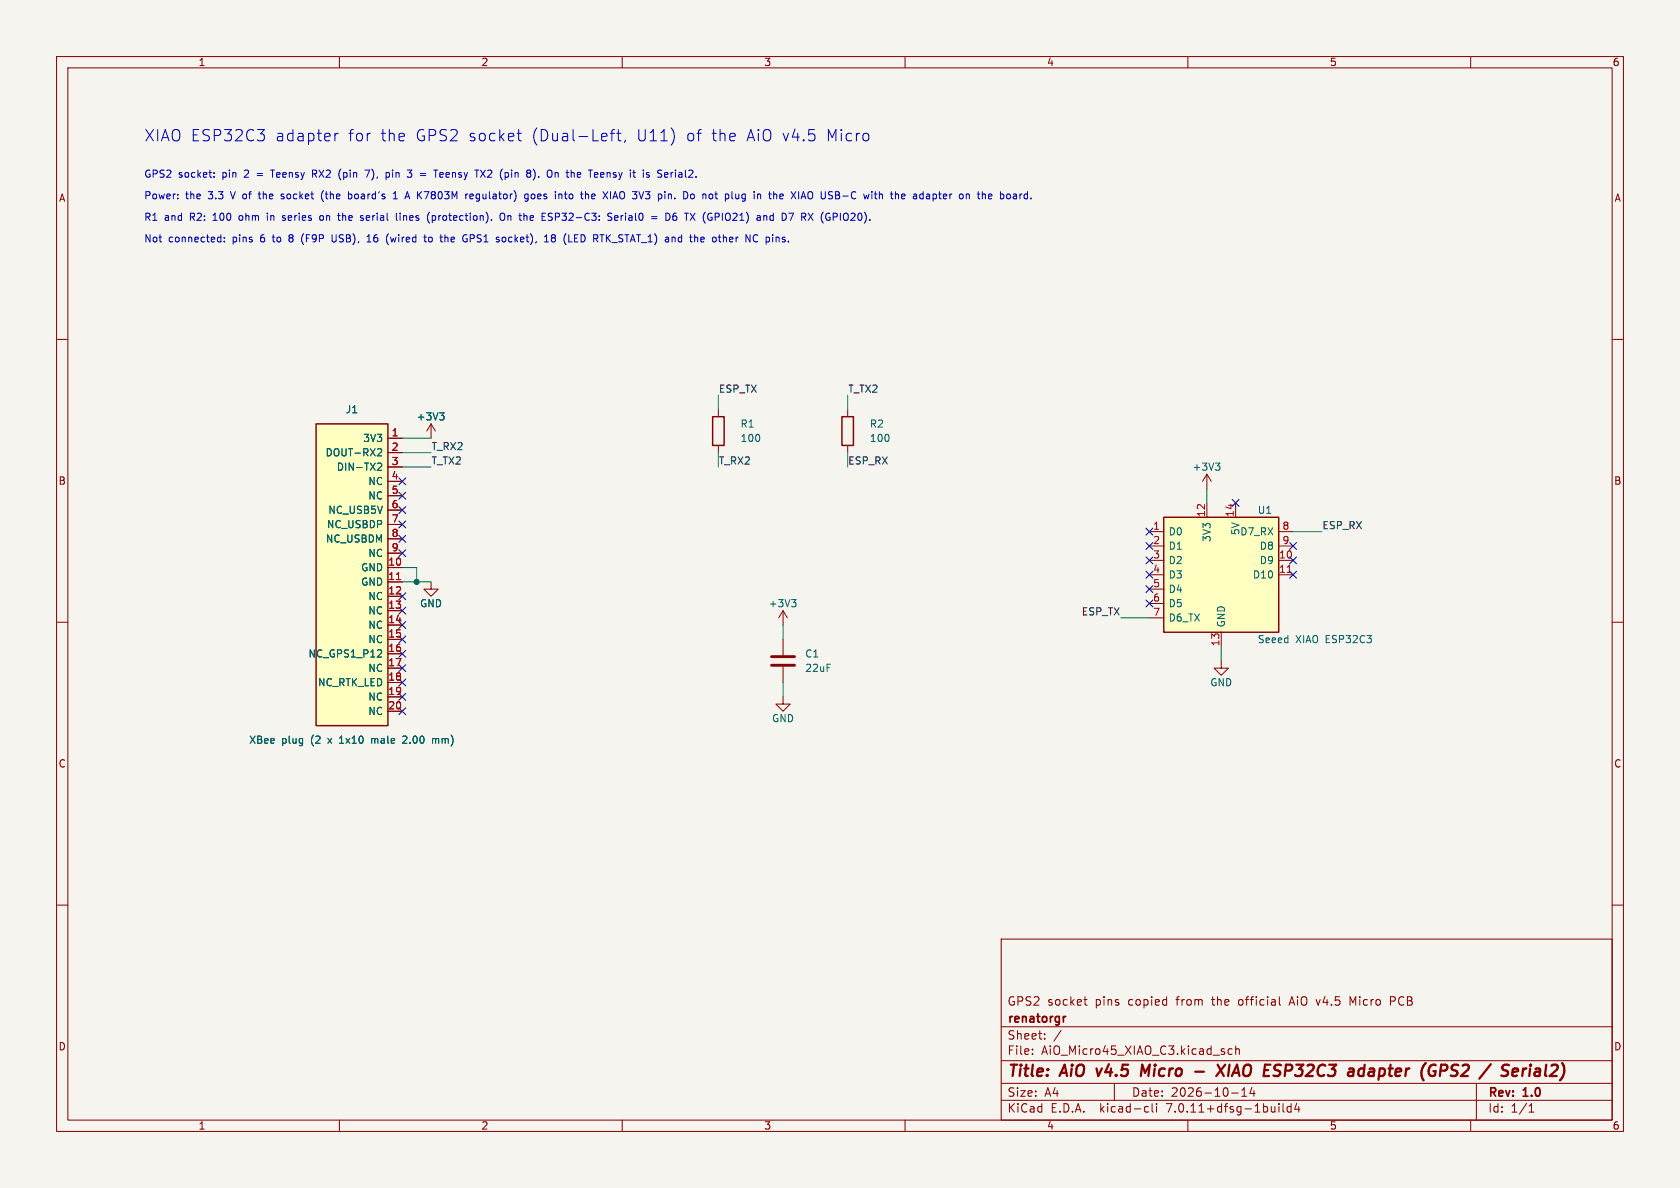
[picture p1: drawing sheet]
(kicad_sch (version 20230121) (generator eeschema)

 (paper "A4")

 (title_block
  (title "AiO v4.5 Micro - XIAO ESP32C3 adapter (GPS2 / Serial2)")
  (date "2026-10-14")
  (rev "1.0")
  (company "renatorgr")
  (comment 1 "GPS2 socket pins copied from the official AiO v4.5 Micro PCB"))

 (lib_symbols
  (symbol "AiO_XIAO_Adapter:XBee_Plug_GPS2" (pin_names (offset 0.762)) (in_bom yes) (on_board yes)
   (property "Reference" "J" (at 0 29.21 0) (effects (font (size 1.27 1.27))))
   (property "Value" "XBee_Plug_GPS2" (at 0 -29.21 0) (effects (font (size 1.27 1.27))))
   (property "Footprint" "AiO_XIAO_Adapter:XBee_Plug_2x10_P2.00mm" (at 0 0 0) (effects (font (size 1.27 1.27)) hide))
   (property "Datasheet" "" (at 0 0 0) (effects (font (size 1.27 1.27)) hide))
   (property "Description" "Plugs into the GPS2 (Dual-Left, U11) XBee socket of the AiO v4.5 Micro" (at 0 0 0) (effects (font (size 1.27 1.27)) hide))
   (symbol "XBee_Plug_GPS2_0_1"
    (rectangle (start -7.62 26.67) (end 5.08 -26.67) (stroke (width 0.254) (type default)) (fill (type background))))
   (symbol "XBee_Plug_GPS2_1_1"
   (pin power_in line (at 7.62 24.13 180) (length 2.54) (name "3V3" (effects (font (size 1.27 1.27)))) (number "1" (effects (font (size 1.27 1.27)))))
   (pin passive line (at 7.62 21.59 180) (length 2.54) (name "DOUT-RX2" (effects (font (size 1.27 1.27)))) (number "2" (effects (font (size 1.27 1.27)))))
   (pin passive line (at 7.62 19.05 180) (length 2.54) (name "DIN-TX2" (effects (font (size 1.27 1.27)))) (number "3" (effects (font (size 1.27 1.27)))))
   (pin passive line (at 7.62 16.51 180) (length 2.54) (name "NC" (effects (font (size 1.27 1.27)))) (number "4" (effects (font (size 1.27 1.27)))))
   (pin passive line (at 7.62 13.97 180) (length 2.54) (name "NC" (effects (font (size 1.27 1.27)))) (number "5" (effects (font (size 1.27 1.27)))))
   (pin passive line (at 7.62 11.43 180) (length 2.54) (name "NC_USB5V" (effects (font (size 1.27 1.27)))) (number "6" (effects (font (size 1.27 1.27)))))
   (pin passive line (at 7.62 8.89 180) (length 2.54) (name "NC_USBDP" (effects (font (size 1.27 1.27)))) (number "7" (effects (font (size 1.27 1.27)))))
   (pin passive line (at 7.62 6.35 180) (length 2.54) (name "NC_USBDM" (effects (font (size 1.27 1.27)))) (number "8" (effects (font (size 1.27 1.27)))))
   (pin passive line (at 7.62 3.81 180) (length 2.54) (name "NC" (effects (font (size 1.27 1.27)))) (number "9" (effects (font (size 1.27 1.27)))))
   (pin power_in line (at 7.62 1.27 180) (length 2.54) (name "GND" (effects (font (size 1.27 1.27)))) (number "10" (effects (font (size 1.27 1.27)))))
   (pin power_in line (at 7.62 -1.27 180) (length 2.54) (name "GND" (effects (font (size 1.27 1.27)))) (number "11" (effects (font (size 1.27 1.27)))))
   (pin passive line (at 7.62 -3.81 180) (length 2.54) (name "NC" (effects (font (size 1.27 1.27)))) (number "12" (effects (font (size 1.27 1.27)))))
   (pin passive line (at 7.62 -6.35 180) (length 2.54) (name "NC" (effects (font (size 1.27 1.27)))) (number "13" (effects (font (size 1.27 1.27)))))
   (pin passive line (at 7.62 -8.89 180) (length 2.54) (name "NC" (effects (font (size 1.27 1.27)))) (number "14" (effects (font (size 1.27 1.27)))))
   (pin passive line (at 7.62 -11.43 180) (length 2.54) (name "NC" (effects (font (size 1.27 1.27)))) (number "15" (effects (font (size 1.27 1.27)))))
   (pin passive line (at 7.62 -13.97 180) (length 2.54) (name "NC_GPS1_P12" (effects (font (size 1.27 1.27)))) (number "16" (effects (font (size 1.27 1.27)))))
   (pin passive line (at 7.62 -16.51 180) (length 2.54) (name "NC" (effects (font (size 1.27 1.27)))) (number "17" (effects (font (size 1.27 1.27)))))
   (pin passive line (at 7.62 -19.05 180) (length 2.54) (name "NC_RTK_LED" (effects (font (size 1.27 1.27)))) (number "18" (effects (font (size 1.27 1.27)))))
   (pin passive line (at 7.62 -21.59 180) (length 2.54) (name "NC" (effects (font (size 1.27 1.27)))) (number "19" (effects (font (size 1.27 1.27)))))
   (pin passive line (at 7.62 -24.13 180) (length 2.54) (name "NC" (effects (font (size 1.27 1.27)))) (number "20" (effects (font (size 1.27 1.27)))))))
  (symbol "AiO_XIAO_Adapter:XIAO_ESP32C3" (pin_names (offset 0.762)) (in_bom yes) (on_board yes)
   (property "Reference" "U" (at 0 12.7 0) (effects (font (size 1.27 1.27))))
   (property "Value" "XIAO_ESP32C3" (at 0 -12.7 0) (effects (font (size 1.27 1.27))))
   (property "Footprint" "AiO_XIAO_Adapter:XIAO_ESP32C3_THT_Castellated" (at 0 0 0) (effects (font (size 1.27 1.27)) hide))
   (property "Datasheet" "https://wiki.seeedstudio.com/XIAO_ESP32C3_Getting_Started/" (at 0 0 0) (effects (font (size 1.27 1.27)) hide))
   (property "Description" "Seeed Studio XIAO ESP32C3" (at 0 0 0) (effects (font (size 1.27 1.27)) hide))
   (symbol "XIAO_ESP32C3_0_1"
    (rectangle (start -10.16 10.16) (end 10.16 -10.16) (stroke (width 0.254) (type default)) (fill (type background))))
   (symbol "XIAO_ESP32C3_1_1"
   (pin bidirectional line (at -12.7 7.62 0) (length 2.54) (name "D0" (effects (font (size 1.27 1.27)))) (number "1" (effects (font (size 1.27 1.27)))))
   (pin bidirectional line (at -12.7 5.08 0) (length 2.54) (name "D1" (effects (font (size 1.27 1.27)))) (number "2" (effects (font (size 1.27 1.27)))))
   (pin bidirectional line (at -12.7 2.54 0) (length 2.54) (name "D2" (effects (font (size 1.27 1.27)))) (number "3" (effects (font (size 1.27 1.27)))))
   (pin bidirectional line (at -12.7 0.0 0) (length 2.54) (name "D3" (effects (font (size 1.27 1.27)))) (number "4" (effects (font (size 1.27 1.27)))))
   (pin bidirectional line (at -12.7 -2.54 0) (length 2.54) (name "D4" (effects (font (size 1.27 1.27)))) (number "5" (effects (font (size 1.27 1.27)))))
   (pin bidirectional line (at -12.7 -5.08 0) (length 2.54) (name "D5" (effects (font (size 1.27 1.27)))) (number "6" (effects (font (size 1.27 1.27)))))
   (pin bidirectional line (at -12.7 -7.62 0) (length 2.54) (name "D6_TX" (effects (font (size 1.27 1.27)))) (number "7" (effects (font (size 1.27 1.27)))))
   (pin bidirectional line (at 12.7 7.62 180) (length 2.54) (name "D7_RX" (effects (font (size 1.27 1.27)))) (number "8" (effects (font (size 1.27 1.27)))))
   (pin bidirectional line (at 12.7 5.08 180) (length 2.54) (name "D8" (effects (font (size 1.27 1.27)))) (number "9" (effects (font (size 1.27 1.27)))))
   (pin bidirectional line (at 12.7 2.54 180) (length 2.54) (name "D9" (effects (font (size 1.27 1.27)))) (number "10" (effects (font (size 1.27 1.27)))))
   (pin bidirectional line (at 12.7 0.0 180) (length 2.54) (name "D10" (effects (font (size 1.27 1.27)))) (number "11" (effects (font (size 1.27 1.27)))))
   (pin power_in line (at -2.54 12.7 270) (length 2.54) (name "3V3" (effects (font (size 1.27 1.27)))) (number "12" (effects (font (size 1.27 1.27)))))
   (pin power_in line (at 2.54 12.7 270) (length 2.54) (name "5V" (effects (font (size 1.27 1.27)))) (number "14" (effects (font (size 1.27 1.27)))))
   (pin power_in line (at 0 -12.7 90) (length 2.54) (name "GND" (effects (font (size 1.27 1.27)))) (number "13" (effects (font (size 1.27 1.27)))))))
(symbol "Device:R" (pin_numbers hide) (pin_names (offset 0)) (in_bom yes) (on_board yes)
  (property "Reference" "R" (at 2.032 0 90) (effects (font (size 1.27 1.27))))
  (property "Value" "R" (at 0 0 90) (effects (font (size 1.27 1.27))))
  (property "Footprint" "" (at -1.778 0 90) (effects (font (size 1.27 1.27)) hide))
  (property "Datasheet" "~" (at 0 0 0) (effects (font (size 1.27 1.27)) hide))
  (symbol "R_0_1"
   (rectangle (start -1.016 -2.54) (end 1.016 2.54) (stroke (width 0.254) (type default)) (fill (type none))))
  (symbol "R_1_1"
   (pin passive line (at 0 3.81 270) (length 1.27) (name "~" (effects (font (size 1.27 1.27)))) (number "1" (effects (font (size 1.27 1.27)))))
   (pin passive line (at 0 -3.81 90) (length 1.27) (name "~" (effects (font (size 1.27 1.27)))) (number "2" (effects (font (size 1.27 1.27)))))))
(symbol "Device:C" (pin_numbers hide) (pin_names (offset 0.254)) (in_bom yes) (on_board yes)
  (property "Reference" "C" (at 0.635 2.54 0) (effects (font (size 1.27 1.27)) (justify left)))
  (property "Value" "C" (at 0.635 -2.54 0) (effects (font (size 1.27 1.27)) (justify left)))
  (property "Footprint" "" (at 0.9652 -3.81 0) (effects (font (size 1.27 1.27)) hide))
  (property "Datasheet" "~" (at 0 0 0) (effects (font (size 1.27 1.27)) hide))
  (symbol "C_0_1"
   (polyline (pts (xy -2.032 -0.762) (xy 2.032 -0.762)) (stroke (width 0.508) (type default)) (fill (type none)))
   (polyline (pts (xy -2.032 0.762) (xy 2.032 0.762)) (stroke (width 0.508) (type default)) (fill (type none))))
  (symbol "C_1_1"
   (pin passive line (at 0 3.81 270) (length 2.794) (name "~" (effects (font (size 1.27 1.27)))) (number "1" (effects (font (size 1.27 1.27)))))
   (pin passive line (at 0 -3.81 90) (length 2.794) (name "~" (effects (font (size 1.27 1.27)))) (number "2" (effects (font (size 1.27 1.27)))))))
(symbol "power:+3V3" (power) (pin_names (offset 0)) (in_bom yes) (on_board yes)
  (property "Reference" "#PWR" (at 0 -3.81 0) (effects (font (size 1.27 1.27)) hide))
  (property "Value" "+3V3" (at 0 3.556 0) (effects (font (size 1.27 1.27))))
  (property "Footprint" "" (at 0 0 0) (effects (font (size 1.27 1.27)) hide))
  (property "Datasheet" "" (at 0 0 0) (effects (font (size 1.27 1.27)) hide))
  (symbol "+3V3_0_1"
   (polyline (pts (xy -0.762 1.27) (xy 0 2.54)) (stroke (width 0) (type default)) (fill (type none)))
   (polyline (pts (xy 0 0) (xy 0 2.54)) (stroke (width 0) (type default)) (fill (type none)))
   (polyline (pts (xy 0 2.54) (xy 0.762 1.27)) (stroke (width 0) (type default)) (fill (type none))))
  (symbol "+3V3_1_1"
   (pin power_in line (at 0 0 90) (length 0) hide (name "+3V3" (effects (font (size 1.27 1.27)))) (number "1" (effects (font (size 1.27 1.27)))))))
(symbol "power:GND" (power) (pin_names (offset 0)) (in_bom yes) (on_board yes)
  (property "Reference" "#PWR" (at 0 -6.35 0) (effects (font (size 1.27 1.27)) hide))
  (property "Value" "GND" (at 0 -3.81 0) (effects (font (size 1.27 1.27))))
  (property "Footprint" "" (at 0 0 0) (effects (font (size 1.27 1.27)) hide))
  (property "Datasheet" "" (at 0 0 0) (effects (font (size 1.27 1.27)) hide))
  (symbol "GND_0_1"
   (polyline (pts (xy 0 0) (xy 0 -1.27) (xy 1.27 -1.27) (xy 0 -2.54) (xy -1.27 -1.27) (xy 0 -1.27)) (stroke (width 0) (type default)) (fill (type none))))
  (symbol "GND_1_1"
   (pin power_in line (at 0 0 270) (length 0) hide (name "GND" (effects (font (size 1.27 1.27)))) (number "1" (effects (font (size 1.27 1.27))))))))

 (symbol (lib_id "AiO_XIAO_Adapter:XBee_Plug_GPS2") (at 63.5 101.6 0) (unit 1) (in_bom yes) (on_board yes) (dnp no)
  (property "Reference" "J1" (at 62.23 72.38999999999999 0) (effects (font (size 1.27 1.27))))
  (property "Value" "XBee plug (2 x 1x10 male 2.00 mm)" (at 62.23 130.81 0) (effects (font (size 1.27 1.27))))
  (property "Footprint" "AiO_XIAO_Adapter:XBee_Plug_2x10_P2.00mm" (at 63.5 101.6 0) (effects (font (size 1.27 1.27)) hide))
  (property "Datasheet" "~" (at 63.5 101.6 0) (effects (font (size 1.27 1.27)) hide))
  (property "LCSC" "" (at 63.5 101.6 0) (effects (font (size 1.27 1.27)) hide))
  (property "Note" "Solder with the pins underneath" (at 63.5 101.6 0) (effects (font (size 1.27 1.27)) hide)) (pin "1") (pin "2") (pin "3") (pin "4") (pin "5") (pin "6") (pin "7") (pin "8") (pin "9") (pin "10") (pin "11") (pin "12") (pin "13") (pin "14") (pin "15") (pin "16") (pin "17") (pin "18") (pin "19") (pin "20"))
 (wire (pts (xy 71.12 77.47) (xy 76.20 77.47)) (stroke (width 0) (type default)))
 (symbol (lib_id "power:+3V3") (at 76.20 77.47 0) (unit 1) (in_bom yes) (on_board yes) (dnp no)
  (property "Reference" "#PWR01" (at 76.20 82.47 0) (effects (font (size 1.27 1.27)) hide))
  (property "Value" "+3V3" (at 76.20 73.66 0) (effects (font (size 1.27 1.27))))
  (property "Footprint" "" (at 76.20 77.47 0) (effects (font (size 1.27 1.27)) hide))
  (property "Datasheet" "" (at 76.20 77.47 0) (effects (font (size 1.27 1.27)) hide)) (pin "1"))
 (wire (pts (xy 71.12 80.01) (xy 76.20 80.01)) (stroke (width 0) (type default)))
 (label "T_RX2" (at 76.20 80.01 0) (fields_autoplaced) (effects (font (size 1.27 1.27)) (justify left bottom)))
 (wire (pts (xy 71.12 82.55) (xy 76.20 82.55)) (stroke (width 0) (type default)))
 (label "T_TX2" (at 76.20 82.55 0) (fields_autoplaced) (effects (font (size 1.27 1.27)) (justify left bottom)))
 (no_connect (at 71.12 85.09))
 (no_connect (at 71.12 87.63))
 (no_connect (at 71.12 90.17))
 (no_connect (at 71.12 92.71))
 (no_connect (at 71.12 95.25))
 (no_connect (at 71.12 97.79))
 (wire (pts (xy 71.12 100.33) (xy 73.66 100.33)) (stroke (width 0) (type default)))
 (wire (pts (xy 71.12 102.87) (xy 73.66 102.87)) (stroke (width 0) (type default)))
 (wire (pts (xy 73.66 100.33) (xy 73.66 102.87)) (stroke (width 0) (type default)))
 (wire (pts (xy 73.66 102.87) (xy 76.20 102.87)) (stroke (width 0) (type default)))
 (symbol (lib_id "power:GND") (at 76.20 102.87 0) (unit 1) (in_bom yes) (on_board yes) (dnp no)
  (property "Reference" "#PWR02" (at 76.20 107.87 0) (effects (font (size 1.27 1.27)) hide))
  (property "Value" "GND" (at 76.20 106.68 0) (effects (font (size 1.27 1.27))))
  (property "Footprint" "" (at 76.20 102.87 0) (effects (font (size 1.27 1.27)) hide))
  (property "Datasheet" "" (at 76.20 102.87 0) (effects (font (size 1.27 1.27)) hide)) (pin "1"))
 (junction (at 73.66 102.87) (diameter 0) (color 0 0 0 0))
 (no_connect (at 71.12 105.41))
 (no_connect (at 71.12 107.95))
 (no_connect (at 71.12 110.49))
 (no_connect (at 71.12 113.03))
 (no_connect (at 71.12 115.57))
 (no_connect (at 71.12 118.11))
 (no_connect (at 71.12 120.65))
 (no_connect (at 71.12 123.19))
 (no_connect (at 71.12 125.73))
 (symbol (lib_id "AiO_XIAO_Adapter:XIAO_ESP32C3") (at 215.9 101.6 0) (unit 1) (in_bom yes) (on_board yes) (dnp no)
  (property "Reference" "U1" (at 222.25 90.16999999999999 0) (effects (font (size 1.27 1.27)) (justify left)))
  (property "Value" "Seeed XIAO ESP32C3" (at 222.25 113.03 0) (effects (font (size 1.27 1.27)) (justify left)))
  (property "Footprint" "AiO_XIAO_Adapter:XIAO_ESP32C3_THT_Castellated" (at 215.9 101.6 0) (effects (font (size 1.27 1.27)) hide))
  (property "Datasheet" "~" (at 215.9 101.6 0) (effects (font (size 1.27 1.27)) hide))
  (property "LCSC" "" (at 215.9 101.6 0) (effects (font (size 1.27 1.27)) hide))
  (property "Note" "Solder by hand (with pins or flat)" (at 215.9 101.6 0) (effects (font (size 1.27 1.27)) hide)) (pin "1") (pin "2") (pin "3") (pin "4") (pin "5") (pin "6") (pin "7") (pin "8") (pin "9") (pin "10") (pin "11") (pin "12") (pin "13") (pin "14"))
 (no_connect (at 203.20 93.98))
 (no_connect (at 203.20 96.52))
 (no_connect (at 203.20 99.06))
 (no_connect (at 203.20 101.60))
 (no_connect (at 203.20 104.14))
 (no_connect (at 203.20 106.68))
 (wire (pts (xy 203.20 109.22) (xy 198.12 109.22)) (stroke (width 0) (type default)))
 (label "ESP_TX" (at 198.12 109.22 180) (fields_autoplaced) (effects (font (size 1.27 1.27)) (justify right bottom)))
 (wire (pts (xy 228.60 93.98) (xy 233.68 93.98)) (stroke (width 0) (type default)))
 (label "ESP_RX" (at 233.68 93.98 0) (fields_autoplaced) (effects (font (size 1.27 1.27)) (justify left bottom)))
 (no_connect (at 228.60 96.52))
 (no_connect (at 228.60 99.06))
 (no_connect (at 228.60 101.60))
 (wire (pts (xy 213.36 88.90) (xy 213.36 86.36)) (stroke (width 0) (type default)))
 (symbol (lib_id "power:+3V3") (at 213.36 86.36 0) (unit 1) (in_bom yes) (on_board yes) (dnp no)
  (property "Reference" "#PWR03" (at 213.36 91.36 0) (effects (font (size 1.27 1.27)) hide))
  (property "Value" "+3V3" (at 213.36 82.55 0) (effects (font (size 1.27 1.27))))
  (property "Footprint" "" (at 213.36 86.36 0) (effects (font (size 1.27 1.27)) hide))
  (property "Datasheet" "" (at 213.36 86.36 0) (effects (font (size 1.27 1.27)) hide)) (pin "1"))
 (wire (pts (xy 215.90 114.30) (xy 215.90 116.84)) (stroke (width 0) (type default)))
 (symbol (lib_id "power:GND") (at 215.90 116.84 0) (unit 1) (in_bom yes) (on_board yes) (dnp no)
  (property "Reference" "#PWR04" (at 215.90 121.84 0) (effects (font (size 1.27 1.27)) hide))
  (property "Value" "GND" (at 215.90 120.65 0) (effects (font (size 1.27 1.27))))
  (property "Footprint" "" (at 215.90 116.84 0) (effects (font (size 1.27 1.27)) hide))
  (property "Datasheet" "" (at 215.90 116.84 0) (effects (font (size 1.27 1.27)) hide)) (pin "1"))
 (no_connect (at 218.44 88.90))
 (symbol (lib_id "Device:R") (at 127.0 76.2 0) (unit 1) (in_bom yes) (on_board yes) (dnp no)
  (property "Reference" "R1" (at 130.81 74.93 0) (effects (font (size 1.27 1.27)) (justify left)))
  (property "Value" "100" (at 130.81 77.47 0) (effects (font (size 1.27 1.27)) (justify left)))
  (property "Footprint" "AiO_XIAO_Adapter:R_0805_2012Metric" (at 127.0 76.2 0) (effects (font (size 1.27 1.27)) hide))
  (property "Datasheet" "~" (at 127.0 76.2 0) (effects (font (size 1.27 1.27)) hide))
  (property "LCSC" "C17408" (at 127.0 76.2 0) (effects (font (size 1.27 1.27)) hide)) (pin "1") (pin "2"))
 (wire (pts (xy 127.00 72.39) (xy 127.00 69.85)) (stroke (width 0) (type default)))
 (label "ESP_TX" (at 127.00 69.85 0) (fields_autoplaced) (effects (font (size 1.27 1.27)) (justify left bottom)))
 (wire (pts (xy 127.00 80.01) (xy 127.00 82.55)) (stroke (width 0) (type default)))
 (label "T_RX2" (at 127.00 82.55 0) (fields_autoplaced) (effects (font (size 1.27 1.27)) (justify left bottom)))
 (symbol (lib_id "Device:R") (at 149.86 76.2 0) (unit 1) (in_bom yes) (on_board yes) (dnp no)
  (property "Reference" "R2" (at 153.67000000000002 74.93 0) (effects (font (size 1.27 1.27)) (justify left)))
  (property "Value" "100" (at 153.67000000000002 77.47 0) (effects (font (size 1.27 1.27)) (justify left)))
  (property "Footprint" "AiO_XIAO_Adapter:R_0805_2012Metric" (at 149.86 76.2 0) (effects (font (size 1.27 1.27)) hide))
  (property "Datasheet" "~" (at 149.86 76.2 0) (effects (font (size 1.27 1.27)) hide))
  (property "LCSC" "C17408" (at 149.86 76.2 0) (effects (font (size 1.27 1.27)) hide)) (pin "1") (pin "2"))
 (wire (pts (xy 149.86 72.39) (xy 149.86 69.85)) (stroke (width 0) (type default)))
 (label "T_TX2" (at 149.86 69.85 0) (fields_autoplaced) (effects (font (size 1.27 1.27)) (justify left bottom)))
 (wire (pts (xy 149.86 80.01) (xy 149.86 82.55)) (stroke (width 0) (type default)))
 (label "ESP_RX" (at 149.86 82.55 0) (fields_autoplaced) (effects (font (size 1.27 1.27)) (justify left bottom)))
 (symbol (lib_id "Device:C") (at 138.43 116.84 0) (unit 1) (in_bom yes) (on_board yes) (dnp no)
  (property "Reference" "C1" (at 142.24 115.57000000000001 0) (effects (font (size 1.27 1.27)) (justify left)))
  (property "Value" "22uF" (at 142.24 118.11 0) (effects (font (size 1.27 1.27)) (justify left)))
  (property "Footprint" "AiO_XIAO_Adapter:C_0805_2012Metric" (at 138.43 116.84 0) (effects (font (size 1.27 1.27)) hide))
  (property "Datasheet" "~" (at 138.43 116.84 0) (effects (font (size 1.27 1.27)) hide))
  (property "LCSC" "C45783" (at 138.43 116.84 0) (effects (font (size 1.27 1.27)) hide)) (pin "1") (pin "2"))
 (wire (pts (xy 138.43 113.03) (xy 138.43 110.49)) (stroke (width 0) (type default)))
 (symbol (lib_id "power:+3V3") (at 138.43 110.49 0) (unit 1) (in_bom yes) (on_board yes) (dnp no)
  (property "Reference" "#PWR05" (at 138.43 115.49 0) (effects (font (size 1.27 1.27)) hide))
  (property "Value" "+3V3" (at 138.43 106.68 0) (effects (font (size 1.27 1.27))))
  (property "Footprint" "" (at 138.43 110.49 0) (effects (font (size 1.27 1.27)) hide))
  (property "Datasheet" "" (at 138.43 110.49 0) (effects (font (size 1.27 1.27)) hide)) (pin "1"))
 (wire (pts (xy 138.43 120.65) (xy 138.43 123.19)) (stroke (width 0) (type default)))
 (symbol (lib_id "power:GND") (at 138.43 123.19 0) (unit 1) (in_bom yes) (on_board yes) (dnp no)
  (property "Reference" "#PWR06" (at 138.43 128.19 0) (effects (font (size 1.27 1.27)) hide))
  (property "Value" "GND" (at 138.43 127.00 0) (effects (font (size 1.27 1.27))))
  (property "Footprint" "" (at 138.43 123.19 0) (effects (font (size 1.27 1.27)) hide))
  (property "Datasheet" "" (at 138.43 123.19 0) (effects (font (size 1.27 1.27)) hide)) (pin "1"))
 (text "XIAO ESP32C3 adapter for the GPS2 socket (Dual-Left, U11) of the AiO v4.5 Micro" (at 25.40 25.40 0) (effects (font (size 2.0 2.0)) (justify left bottom)))
 (text "GPS2 socket: pin 2 = Teensy RX2 (pin 7), pin 3 = Teensy TX2 (pin 8). On the Teensy it is Serial2." (at 25.40 31.75 0) (effects (font (size 1.27 1.27)) (justify left bottom)))
 (text "Power: the 3.3 V of the socket (the board's 1 A K7803M regulator) goes into the XIAO 3V3 pin. Do not plug in the XIAO USB-C with the adapter on the board." (at 25.40 35.56 0) (effects (font (size 1.27 1.27)) (justify left bottom)))
 (text "R1 and R2: 100 ohm in series on the serial lines (protection). On the ESP32-C3: Serial0 = D6 TX (GPIO21) and D7 RX (GPIO20)." (at 25.40 39.37 0) (effects (font (size 1.27 1.27)) (justify left bottom)))
 (text "Not connected: pins 6 to 8 (F9P USB), 16 (wired to the GPS1 socket), 18 (LED RTK_STAT_1) and the other NC pins." (at 25.40 43.18 0) (effects (font (size 1.27 1.27)) (justify left bottom)))

 (sheet_instances (path "" (page "1"))))
